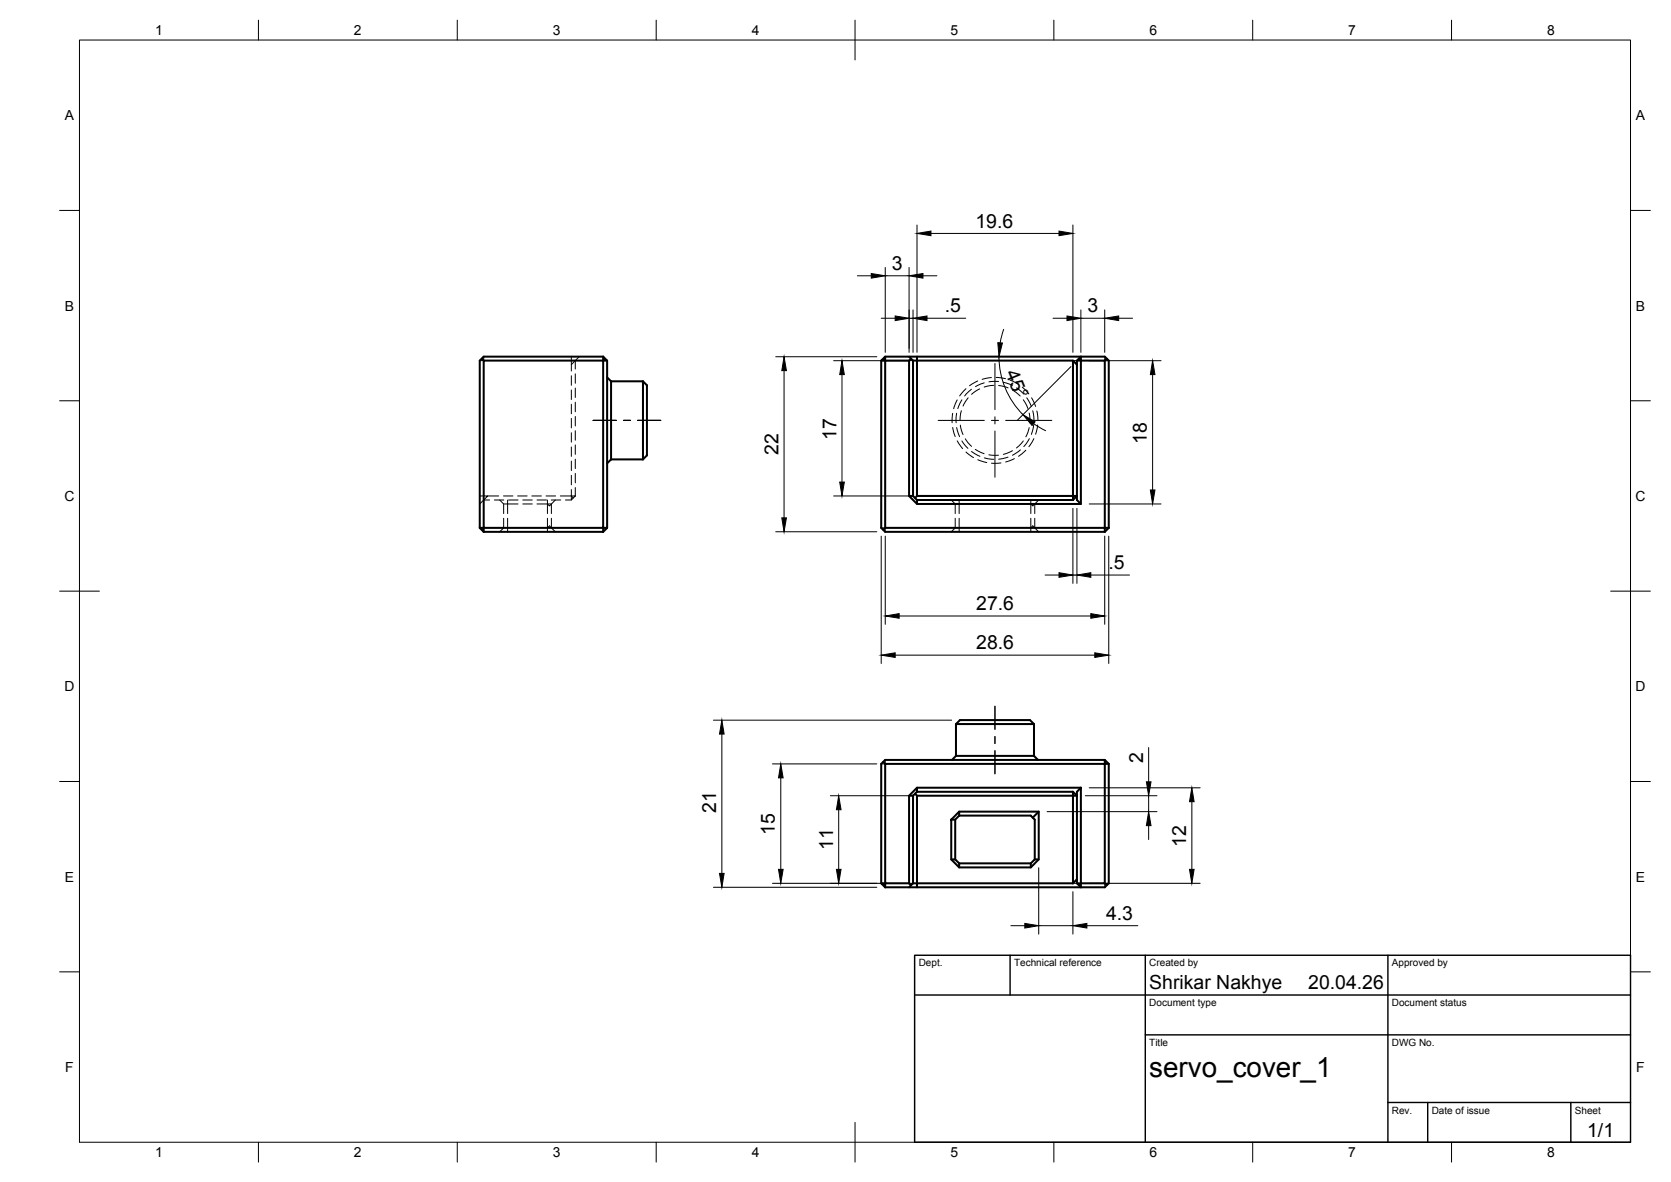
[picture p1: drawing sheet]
<svg xmlns="http://www.w3.org/2000/svg" width="420mm" height="297mm" viewBox="0 0 420 297" stroke-linecap="round" stroke-linejoin="round" font-family="sans-serif">
<!-- layer: Visible -->
<g fill="none" stroke="#000" stroke-width=".51">
<path d="M121.6 90.6h30.1v42.1h-30.1zM121.6 90.6l-.5-.5-.5 .5v42.1M151.7 89.6l1 1h-1zM151.7 89.6h-30.1l-.5 .5M152.7 90.6v42.1M152.7 94.8l.9 1M153.6 95.8v19.7M153.6 95.8h8.1M161.7 95.8v19.7M161.7 95.8l1 1v17.6l-1 1.1M221.6 90.6v42.1l1 1h55.2M221.6 90.6l1-1v1z"/>
<path d="M222.6 90.6h6v34l2 2h41.2v-36h6v42.1h-55.2zM222.6 89.6h55.2l.5 .5M228.6 90.6l.5-.5 .5 .5M228.6 89.6l.5 .5M229.6 90.6v34M229.6 90.6h1M230.6 90.6h39.2v34h-39.2zM230.6 89.6v1M269.8 90.6l1 1M270.8 90.6l1-1v1zM270.8 90.6v35.1l1 .9M277.8 90.6l.5-.5 .5 .5v42.1"/>
<path d="M153.6 115.5h8.1M153.6 115.5l-.9 .9M120.6 132.7h1v1M120.6 132.7l1 1M121.6 133.7h30.1M151.7 132.7h1M151.7 132.7v1M152.7 132.7l-1 1M222.6 132.7l-.5 .4M228.6 124.6h1l1 1.1M230.6 125.7h39.2M230.6 125.7v.9"/>
<path d="M230.6 124.6l-.5 .5M269.8 124.6h1l-1 1.1zM277.8 132.7v1M277.8 132.7h1M278.8 132.7l-1 1M222.1 191.5l.5 .5M222.6 192h55.2v30h-6v-24h-41.2l-2 2v22h-6zM228.6 200h1M229.6 200v22M230.1 199.5l.5 .5M230.6 200h39.2v22h-39.2zM230.6 198v1"/>
<path d="M230.6 199h39.2M230.6 199l-1 1M240.4 182h19.6M240.4 190h19.6M240.4 182l1-1h17.6l1 1M240.4 182v8M240.4 190l-1 1M260 182v8M260 190l1 1M269.8 199l1 1h-1zM271.8 198l-1 1v23M277.8 191h-55.2l-1 1v30"/>
<path d="M277.8 191l1 1h-1zM278.8 192v30l-1 1h-55.2M239.2 216h1M240.2 206v10M240.2 216l1 1M241.2 204h20v12l-2 2h-18l-2-2v-10zM241.2 205l-1 1h-1M241.2 217h18M241.2 205h18l.5 .5M241.2 204v1M241.2 217v1M259.2 217v1"/>
<path d="M260.2 216l-1 1M260.2 216h1M261.2 204l-1.5 1.5 .5 .5v10M221.6 222h1v1zM228.6 222l.5 .5M229.6 222l-1 1M229.6 222h1v1M270.8 222h1v1zM270.8 221l-1 1M277.8 222l.5 .5"/>
</g>
<!-- layer: Hidden -->
<g fill="none" stroke="#000" stroke-width=".25">
<path d="M121.6 89.6v1h-1M143.7 89.6v2M143.7 94.4v2.4M143.7 98v2.4M144.7 90.6l-1 1v1.6M144.7 90.6v2.1M144.7 93.9v2.4M144.7 97.5v2.4M145.6 89.6l-.9 1M152.1 90.1l-.4 .5M222.1 90.1l.5 .5M228.6 90.6h1"/>
<path d="M242.9 97.7l-1.6 1.8M243.4 100l-1.3 2.1M244.3 97.8l-1.8 1.7M245.8 95.7l-2 1.2M246.3 97.7l-2 1.4M247.5 96.2l-2.2 1M249.3 94.9l-2.3 .4M249.9 96.8l-2.4 .5M250.5 94.9l2.3 .3M251.1 95.9l-2.4 .1M251.1 96.9l2.4 .6M252.3 96.1l2.3 .8"/>
<path d="M254 95.5l2.1 1.1M254.6 98l1.9 1.5M255.6 97.5l1.8 1.5M257 97.3l1.7 1.7M258.2 100l1.1 2.1M259.4 100l1 2.1M269.8 90.6h1M277.8 89.6v1h1M143.7 101.6v2.4M143.7 105.2v2.3M143.7 108.7v2.4M143.7 112.3v2.4"/>
<path d="M143.7 115.9v2.4M143.7 119.5v2.3M144.7 101.1v2.4M144.7 104.7v2.3M144.7 108.2v2.4M144.7 111.8v2.4M144.7 115.4v2.4M144.7 119v2.3M239.5 103.9l-.1 2.3M239.5 107.4l.7 2.3M240.5 103.9l-.1 2.3M240.5 107.4l.8 2.3"/>
<path d="M240.7 100.5l-.9 2.2M240.7 110.8l1.3 1.9M241.5 106.8l.6 2.4M241.7 103.2l-.3 2.4M241.9 100.5l-1.1 2.2M241.9 110.8l1.5 1.9M242.7 110.3l1.6 1.9M242.9 113.6l1.9 1.4M244.3 113.5l2.1 1.2M245.2 112.9l2.2 1.1M245.9 115.5l2.2 .7M247.5 115.1l2.4 .3"/>
<path d="M248.6 114.3l2.5 .1M251.7 116.3l-2.4 .1M253.4 114.9l-2.3 .5M254.6 113.3l-2.3 .9M255.1 115.3l-2.2 .8M256.6 113.1l-2 1.3M257.3 100.5l1.1 2.1M257.3 110.8l-1.7 1.8M257.9 113.1l-1.8 1.6M258.8 103.8l.2 2.5M258.8 107.5l-.9 2.3M258.8 110.2l-1.4 2"/>
<path d="M259.7 103.2l.3 2.4M259.9 106.8l-.6 2.4M259.9 110.2l-1.2 2.1M260.7 103.3l.3 2.3M260.9 106.8l-.5 2.3M120.6 124.6h2l-1 1.1M121.6 125.7h1.5M121.6 132.7l-.5 .4M121.6 125.7l-1 .9M122.6 124.6h2.8M124.3 125.7h2.4M125.6 125.7l1 .9h1v-.9"/>
<path d="M126.6 124.6h2.4M126.6 126.6v2.5M126.6 130.2v2.5l-1 1M127.6 130.2v3.5M127.9 125.7h2.4M130.2 124.6h2.3M130.3 126.6h-2.7v2.5M131.4 125.7h2.4M131.4 126.6h2.4M133.7 124.6h2.4M135 126.6h2.6v2.5M135 125.7h2.4"/>
<path d="M137.3 124.6h2.4M137.6 133.7v-1l.6-.5 1.4 1.5M137.6 125.7v.9h1v2.5M137.6 130.2v2.5M138.6 125.7h2.4M138.6 130.2v2.5M139.6 125.7l-1.4 1.5-.6-.6M142.2 125.7h1.5M143.7 123v1.6h-2.8M143.7 124.6h1l-1 1.1zM143.7 124.6l.4 .5M144.7 122.5v2.1"/>
<path d="M221.6 132.7h1v1M239.2 125.7l1 .9v2.5M240.2 130.2v2.5l-1 1M241.2 125.7v3.4M241.2 130.2v3.5M259.2 132.7l.5-.5 1.5 1.5M259.2 125.7v3.4M259.2 130.2v3.5M260.2 126.6v2.5M260.2 130.2v2.5M261.2 125.7l-1.5 1.5-.5-.6M222.6 191v1h-1"/>
<path d="M222.6 222l-.5 .5M228.6 222h1M269.8 222h1M278.8 222h-1v1"/>
</g>
<!-- layer: BORDER -->
<g fill="none" stroke="#000" stroke-width=".25">
<path d="M20 10.1h390v276.9h-390zM65 5.1v5M115 5.1v5M165 5.1v5M215 5.1v10M265 5.1v5M315 5.1v5M365 5.1v5M15 52.9h5M410 52.9h5M15 100.7h5M410 100.7h5"/>
<path d="M15 148.6h10M405 148.6h10M15 196.4h5M410 196.4h5M15 244.2h5M410 244.2h5M65 287v5M115 287v5M165 287v5M215 282.1v9.9M265 287v5M315 287v5"/>
<path d="M365 287v5"/>
</g>
<!-- layer: TITLEBLOCK -->
<path d="M230 240.1h180v46.9h-180zM230 250h180M254 240.1v9.9M288 240.1v46.9M349 240.1v46.9M288 260.1h122M349 277.1h61M359 277.1v9.9M395 277.1v9.9" fill="none" stroke="#000" stroke-width=".36"/>
<!-- layer: Smart Centers -->
<path d="M250.2 91.3v11.7M149.1 105.6h5.9M156.8 105.6h1.7M160.3 105.6h5.8M235.9 105.6h11.6M249.3 105.6h1.8M250.2 104.7v1.8M250.2 108.3v11.6M252.9 105.6h11.6M250.2 177.5v5.8M250.2 185.1v1.8M250.2 188.6v5.9" fill="none" stroke="#000" stroke-width=".25"/>
<!-- layer: FD_Dimensions -->
<g fill="none" stroke="#000" stroke-width=".25">
<path d="M230.6 56.5v32M234.1 58.7h32.2M269.8 56.5v32M215.6 69.3h3.5M221.6 80h3.5M222.6 67.2v21.3M222.6 69.3h6M228.6 80h1M228.6 67.2v21.3M229.6 77.9v10.6M232.1 69.3h3.5M233.1 80h9.7"/>
<path d="M264.8 80h3.5M271.8 77.9v10.6M271.8 80h6M277.8 77.9v10.6M281.3 80h3.5M195.1 89.6h25.4M197.1 93.1v37M209.6 90.6h18.9M211.7 94.1v27M251.2 89.6a20.6 20.6 0 0 0 6 14.6M252.4 82.8l-.9 3.3M269.3 92.1l-13.6 13.6"/>
<path d="M273.9 90.6h18M289.8 94.1v29M259.9 106.5l3 1.7M195.1 133.6h25.4M209.6 124.6h18.9M221.6 134.7v32M222.6 134.7v22.2M269.8 127.7v18.9M270.8 127.7v18.9M273.9 126.6h18M277.8 134.7v22.2M278.8 134.7v32"/>
<path d="M226.1 154.8h48.2M262.8 144.5h3.5M269.8 144.5h1M274.3 144.5h9.7M225.1 164.6h50.2M179.4 181h59.9M181.5 184.5v35M194.2 192h26.3M196.3 195.5v23M208.8 200h19.7M272.9 200h18M273.9 198h27.9"/>
<path d="M288.8 187.9v8.6M288.8 200v4M210.9 203.5v15M261.2 218.1v16.6M263.3 204h27.6M288.8 207.5v3.5M299.7 201.5v17M179.4 223h41.1M194.2 222h34.3M254.2 232.6h3.5M261.2 232.6h8.6M269.8 224.1v10.6"/>
<path d="M273.3 232.6h12.8M273.9 222h27.9"/>
</g>
<g fill="#000" stroke="#000" stroke-width=".25">
<path d="M230.6 58.7l3.5-.6v1.1zM266.3 58.1l3.5 .6-3.5 .5zM219.1 68.7l3.5 .6-3.5 .6zM225.1 79.4l3.5 .6-3.5 .6zM228.6 69.3l3.5-.6v1.2zM229.6 80l3.5-.6v1.2zM268.3 79.4l3.5 .6-3.5 .6zM277.8 80l3.5-.6v1.2zM197.1 89.6l.6 3.5h-1.1zM211.7 90.6l.6 3.5h-1.2zM250.9 86.1l1.2 .1-.9 3.4zM289.8 90.6l.6 3.5h-1.2z"/>
<path d="M257.2 104.2l3.1 1.8-.8 .9zM196.6 130.1h1.1l-.6 3.5zM211.1 121.1h1.2l-.6 3.5zM289.2 123.1h1.2l-.6 3.5zM222.6 154.8l3.5-.6v1.2zM266.3 143.9l3.5 .6-3.5 .6zM274.3 154.2l3.5 .6-3.5 .6zM270.8 144.5l3.5-.6v1.2zM221.6 164.6l3.5-.6v1.2zM275.3 164l3.5 .6-3.5 .6zM181.5 181l.6 3.5h-1.2zM196.3 192l.6 3.5h-1.2z"/>
<path d="M288.2 196.5h1.2l-.6 3.5zM180.9 219.5h1.2l-.6 3.5zM195.7 218.5h1.2l-.6 3.5zM210.3 218.5h1.2l-.6 3.5zM210.9 200l.6 3.5h-1.2zM288.8 204l.6 3.5h-1.2zM299.1 218.5h1.1l-.5 3.5zM299.7 198l.5 3.5h-1.1zM257.7 232.1l3.5 .5-3.5 .6zM269.8 232.6l3.5-.5v1.1z"/>
</g>
<text font-size="7" x="289" y="270.6">servo_cover_1</text>
<g font-size="4.9">
<text x="245.3" y="57.2">19.6</text>
<text x="224.2" y="67.8">3</text>
<text x="237.5" y="78.5">.5</text>
<text x="273.4" y="78.5">3</text>
<text x="252.7" y="93.7" transform="rotate(67 252.7 93.7)">45°</text>
<text x="210.3" y="110.5" transform="rotate(-90 210.3 110.5)">17</text>
<text x="288.4" y="111.5" transform="rotate(-90 288.4 111.5)">18</text>
<text x="195.7" y="114.3" transform="rotate(-90 195.7 114.3)">22</text>
<text x="278.7" y="143.1">.5</text>
<text x="245.5" y="153.3">27.6</text>
<text x="245.5" y="163.2">28.6</text>
<text x="287.4" y="191.7" transform="rotate(-90 287.4 191.7)">2</text>
<text x="180.1" y="204.3" transform="rotate(-90 180.1 204.3)">21</text>
<text x="194.9" y="209.9" transform="rotate(-90 194.9 209.9)">15</text>
<text x="209.5" y="213.5" transform="rotate(-90 209.5 213.5)">11</text>
<text x="298.3" y="212.8" transform="rotate(-90 298.3 212.8)">12</text>
<text x="278.1" y="231.2">4.3</text>
<text x="289" y="248.5">Shrikar Nakhye</text>
<text x="329" y="248.5">20.04.26</text>
<text x="399.1" y="285.7">1/1</text>
</g>
<g font-size="3.5">
<text x="39" y="8.8">1</text>
<text x="89" y="8.8">2</text>
<text x="139" y="8.8">3</text>
<text x="189" y="8.8">4</text>
<text x="239" y="8.8">5</text>
<text x="289" y="8.8">6</text>
<text x="339" y="8.8">7</text>
<text x="389" y="8.8">8</text>
<text x="16.3" y="30.2">A</text>
<text x="411.3" y="30.2">A</text>
<text x="16.3" y="78">B</text>
<text x="411.3" y="78">B</text>
<text x="16.2" y="125.9">C</text>
<text x="411.2" y="125.9">C</text>
<text x="16.2" y="173.7">D</text>
<text x="411.2" y="173.7">D</text>
<text x="16.3" y="221.6">E</text>
<text x="411.3" y="221.6">E</text>
<text x="16.4" y="269.4">F</text>
<text x="411.4" y="269.4">F</text>
<text x="39" y="290.8">1</text>
<text x="89" y="290.8">2</text>
<text x="139" y="290.8">3</text>
<text x="189" y="290.8">4</text>
<text x="239" y="290.8">5</text>
<text x="289" y="290.8">6</text>
<text x="339" y="290.8">7</text>
<text x="389" y="290.8">8</text>
</g>
<g font-size="2.5">
<text x="231" y="242.9">Dept.</text>
<text x="255" y="242.9">Technical reference</text>
<text x="289" y="242.9">Created by</text>
<text x="350" y="242.9">Approved by</text>
<text x="289" y="252.8">Document type</text>
<text x="350" y="252.8">Document status</text>
<text x="289" y="262.9">Title</text>
<text x="350" y="262.9">DWG No.</text>
<text x="350" y="279.9">Rev.</text>
<text x="360" y="279.9">Date of issue</text>
<text x="396" y="279.9">Sheet</text>
</g>
</svg>
